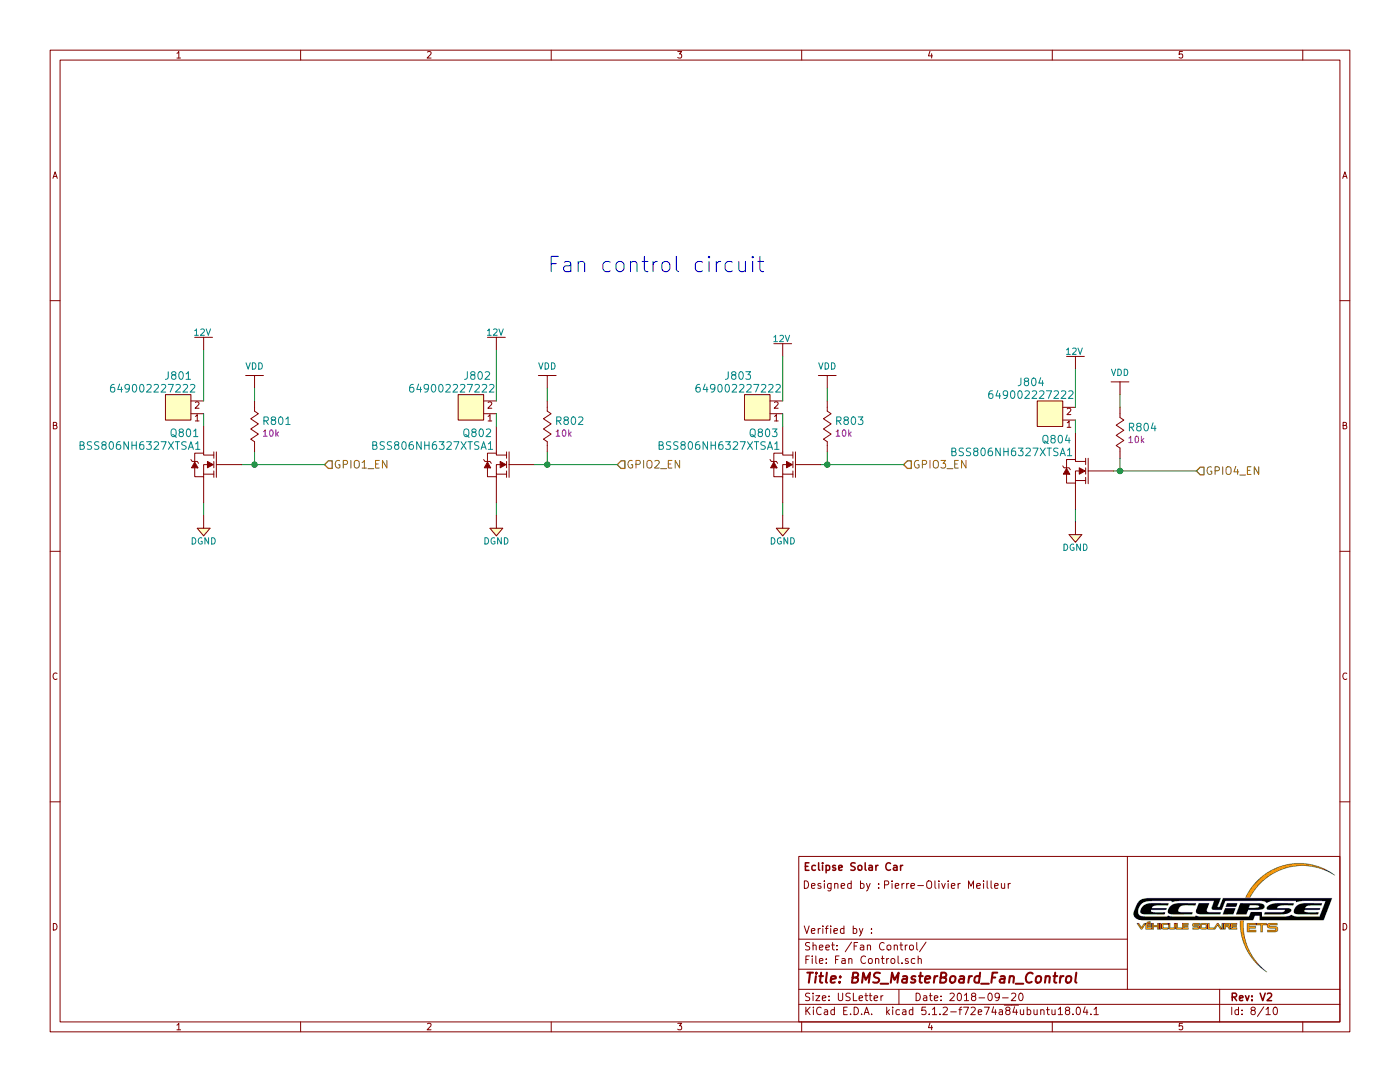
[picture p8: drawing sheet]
EESchema Schematic File Version 4
LIBS:Master_Board-cache
EELAYER 29 0
EELAYER END
$Descr USLetter 11000 8500
encoding utf-8
Sheet 8 10
Title "BMS_MasterBoard_Fan_Control"
Date "2018-09-20"
Rev "V2"
Comp "Eclipse Solar Car"
Comment1 "Pierre-Olivier Meilleur"
Comment2 ""
Comment3 ""
Comment4 ""
$EndDescr
Wire Wire Line
	1600 3950 1600 4050
Wire Wire Line
	3900 3950 3900 4050
Wire Wire Line
	6150 3950 6150 4050
$Comp
L Power_Port:12V #PWR0807
U 1 1
P 6150 2800
F 0 "#PWR0807" H 6150 2650 50  0001 C CNN
F 1 "12V" H 6140 2940 50  0000 C CNN
F 2 "" H 6150 2800 60  0000 C CNN
F 3 "" H 6150 2800 60  0000 C CNN
	1    6150 2800
	1    0    0    -1  
$EndComp
$Comp
L Power_Port:12V #PWR0804
U 1 1
P 3900 2750
F 0 "#PWR0804" H 3900 2600 50  0001 C CNN
F 1 "12V" H 3890 2890 50  0000 C CNN
F 2 "" H 3900 2750 60  0000 C CNN
F 3 "" H 3900 2750 60  0000 C CNN
	1    3900 2750
	1    0    0    -1  
$EndComp
$Comp
L Power_Port:12V #PWR0801
U 1 1
P 1600 2750
F 0 "#PWR0801" H 1600 2600 50  0001 C CNN
F 1 "12V" H 1590 2890 50  0000 C CNN
F 2 "" H 1600 2750 60  0000 C CNN
F 3 "" H 1600 2750 60  0000 C CNN
	1    1600 2750
	1    0    0    -1  
$EndComp
$Comp
L Transistors:BSS806NH6327XTSA1 Q803
U 1 1
P 6250 3650
F 0 "Q803" H 6500 3900 60  0000 C CNN
F 1 "BSS806NH6327XTSA1" H 6850 3800 60  0000 C CNN
F 2 "IC:SOT-23-3" H 6400 2750 60  0001 C CNN
F 3 "D" H 6400 2650 60  0001 C CNN
F 4 "Digikey" H 6400 3250 60  0001 C CNN "Supplier"
F 5 "BSS806NH6327XTSA1CT-ND" H 6400 3150 60  0001 C CNN "Supplier Part Number"
F 6 "Infineon Technologies" H 6400 3050 60  0001 C CNN "Manufacturer"
F 7 "BSS806NH6327XTSA1" H 6350 2950 60  0001 C CNN "Manufacturer Part Number"
F 8 "MOSFET N-CH 20V 2.3A SOT23" H 6400 2850 60  0001 C CNN "Description"
	1    6250 3650
	-1   0    0    -1  
$EndComp
$Comp
L Transistors:BSS806NH6327XTSA1 Q802
U 1 1
P 4000 3650
F 0 "Q802" H 4250 3900 60  0000 C CNN
F 1 "BSS806NH6327XTSA1" H 4600 3800 60  0000 C CNN
F 2 "IC:SOT-23-3" H 4150 2750 60  0001 C CNN
F 3 "D" H 4150 2650 60  0001 C CNN
F 4 "Digikey" H 4150 3250 60  0001 C CNN "Supplier"
F 5 "BSS806NH6327XTSA1CT-ND" H 4150 3150 60  0001 C CNN "Supplier Part Number"
F 6 "Infineon Technologies" H 4150 3050 60  0001 C CNN "Manufacturer"
F 7 "BSS806NH6327XTSA1" H 4100 2950 60  0001 C CNN "Manufacturer Part Number"
F 8 "MOSFET N-CH 20V 2.3A SOT23" H 4150 2850 60  0001 C CNN "Description"
	1    4000 3650
	-1   0    0    -1  
$EndComp
Text HLabel 2550 3650 2    60   Input ~ 0
GPIO1_EN
Text HLabel 4850 3650 2    60   Input ~ 0
GPIO2_EN
Text HLabel 7100 3650 2    60   Input ~ 0
GPIO3_EN
Wire Wire Line
	1900 3650 2000 3650
Wire Wire Line
	4200 3650 4300 3650
Wire Wire Line
	6450 3650 6500 3650
Text Notes 4300 2150 0    120  ~ 0
Fan control circuit
$Comp
L Resistors:RC0805JR-0710KL R801
U 1 1
P 2000 3350
F 0 "R801" V 1955 3408 60  0000 L CNN
F 1 "RC0805JR-0710KL" H 2000 3050 50  0001 C CNN
F 2 "Resistors:R0805" H 2000 2450 30  0001 C CNN
F 3 "http://www.yageo.com/documents/recent/PYu-RC_Group_51_RoHS_L_7.pdf" H 2000 2400 30  0001 C CNN
F 4 "Digikey" H 2000 2950 60  0001 C CNN "Supplier"
F 5 "311-10KARCT-ND" H 2000 2850 60  0001 C CNN "Supplier Part Number"
F 6 "Yageo" H 2000 2750 60  0001 C CNN "Manufacturer"
F 7 "RC0805JR-0710KL" H 2000 2650 60  0001 C CNN "Manufacturer Part Number"
F 8 "RES SMD 10K OHM 5% 1/8W 0805" H 2000 2550 60  0001 C CNN "Description"
F 9 "10k" V 2053 3408 50  0000 L CNN "Resistance (Ohms)"
F 10 "±5%" H 2410 3270 50  0001 C CNN "Tolerance (%)"
F 11 "1/8W" H 2000 3210 50  0001 C CNN "Puissance (Watts)"
	1    2000 3350
	0    1    1    0   
$EndComp
$Comp
L Resistors:RC0805JR-0710KL R802
U 1 1
P 4300 3350
F 0 "R802" V 4255 3408 60  0000 L CNN
F 1 "RC0805JR-0710KL" H 4300 3050 50  0001 C CNN
F 2 "Resistors:R0805" H 4300 2450 30  0001 C CNN
F 3 "http://www.yageo.com/documents/recent/PYu-RC_Group_51_RoHS_L_7.pdf" H 4300 2400 30  0001 C CNN
F 4 "Digikey" H 4300 2950 60  0001 C CNN "Supplier"
F 5 "311-10KARCT-ND" H 4300 2850 60  0001 C CNN "Supplier Part Number"
F 6 "Yageo" H 4300 2750 60  0001 C CNN "Manufacturer"
F 7 "RC0805JR-0710KL" H 4300 2650 60  0001 C CNN "Manufacturer Part Number"
F 8 "RES SMD 10K OHM 5% 1/8W 0805" H 4300 2550 60  0001 C CNN "Description"
F 9 "10k" V 4353 3408 50  0000 L CNN "Resistance (Ohms)"
F 10 "±5%" H 4710 3270 50  0001 C CNN "Tolerance (%)"
F 11 "1/8W" H 4300 3210 50  0001 C CNN "Puissance (Watts)"
	1    4300 3350
	0    1    1    0   
$EndComp
$Comp
L Resistors:RC0805JR-0710KL R803
U 1 1
P 6500 3350
F 0 "R803" V 6455 3408 60  0000 L CNN
F 1 "RC0805JR-0710KL" H 6500 3050 50  0001 C CNN
F 2 "Resistors:R0805" H 6500 2450 30  0001 C CNN
F 3 "http://www.yageo.com/documents/recent/PYu-RC_Group_51_RoHS_L_7.pdf" H 6500 2400 30  0001 C CNN
F 4 "Digikey" H 6500 2950 60  0001 C CNN "Supplier"
F 5 "311-10KARCT-ND" H 6500 2850 60  0001 C CNN "Supplier Part Number"
F 6 "Yageo" H 6500 2750 60  0001 C CNN "Manufacturer"
F 7 "RC0805JR-0710KL" H 6500 2650 60  0001 C CNN "Manufacturer Part Number"
F 8 "RES SMD 10K OHM 5% 1/8W 0805" H 6500 2550 60  0001 C CNN "Description"
F 9 "10k" V 6553 3408 50  0000 L CNN "Resistance (Ohms)"
F 10 "±5%" H 6910 3270 50  0001 C CNN "Tolerance (%)"
F 11 "1/8W" H 6500 3210 50  0001 C CNN "Puissance (Watts)"
	1    6500 3350
	0    1    1    0   
$EndComp
$Comp
L Power_Port:VDD #PWR0803
U 1 1
P 2000 3050
F 0 "#PWR0803" H 2000 2900 50  0001 C CNN
F 1 "VDD" H 2000 3224 50  0000 C CNN
F 2 "" H 2000 3050 60  0000 C CNN
F 3 "" H 2000 2900 60  0000 C CNN
	1    2000 3050
	1    0    0    -1  
$EndComp
$Comp
L Power_Port:VDD #PWR0806
U 1 1
P 4300 3050
F 0 "#PWR0806" H 4300 2900 50  0001 C CNN
F 1 "VDD" H 4300 3224 50  0000 C CNN
F 2 "" H 4300 3050 60  0000 C CNN
F 3 "" H 4300 2900 60  0000 C CNN
	1    4300 3050
	1    0    0    -1  
$EndComp
$Comp
L Power_Port:VDD #PWR0809
U 1 1
P 6500 3050
F 0 "#PWR0809" H 6500 2900 50  0001 C CNN
F 1 "VDD" H 6500 3224 50  0000 C CNN
F 2 "" H 6500 3050 60  0000 C CNN
F 3 "" H 6500 2900 60  0000 C CNN
	1    6500 3050
	1    0    0    -1  
$EndComp
Wire Wire Line
	2000 3550 2000 3650
Connection ~ 2000 3650
Wire Wire Line
	2000 3650 2550 3650
Wire Wire Line
	2000 3050 2000 3150
Wire Wire Line
	4300 3050 4300 3150
Wire Wire Line
	4300 3550 4300 3650
Wire Wire Line
	4300 3650 4850 3650
Connection ~ 4300 3650
Wire Wire Line
	6500 3050 6500 3150
Wire Wire Line
	6500 3550 6500 3650
Wire Wire Line
	6500 3650 7100 3650
Connection ~ 6500 3650
$Comp
L Connectors:649002227222 J801
U 1 1
P 1400 3250
F 0 "J801" H 1400 3550 60  0000 C CNN
F 1 "649002227222" H 1200 3450 60  0000 C CNN
F 2 "Connectors:649002227222" H 1400 2350 60  0001 C CNN
F 3 "http://katalog.we-online.de/em/datasheet/649016227222.pdf" H 1400 2250 60  0001 C CNN
F 4 "Digikey" H 1400 2850 60  0001 C CNN "Supplier"
F 5 "732-1937-ND" H 1400 2750 60  0001 C CNN "Supplier Part Number"
F 6 "Wurth Electronics Inc." H 1400 2650 60  0001 C CNN "Manufacturer"
F 7 "649002227222" H 1400 2550 60  0001 C CNN "Manufacturer Part Number"
F 8 "HEADER MALE DUAL ANGLE W/MNT 2P" H 1400 2450 60  0001 C CNN "Description"
	1    1400 3250
	1    0    0    -1  
$EndComp
$Comp
L Connectors:649002227222 J802
U 1 1
P 3700 3250
F 0 "J802" H 3750 3550 60  0000 C CNN
F 1 "649002227222" H 3550 3450 60  0000 C CNN
F 2 "Connectors:649002227222" H 3700 2350 60  0001 C CNN
F 3 "http://katalog.we-online.de/em/datasheet/649016227222.pdf" H 3700 2250 60  0001 C CNN
F 4 "Digikey" H 3700 2850 60  0001 C CNN "Supplier"
F 5 "732-1937-ND" H 3700 2750 60  0001 C CNN "Supplier Part Number"
F 6 "Wurth Electronics Inc." H 3700 2650 60  0001 C CNN "Manufacturer"
F 7 "649002227222" H 3700 2550 60  0001 C CNN "Manufacturer Part Number"
F 8 "HEADER MALE DUAL ANGLE W/MNT 2P" H 3700 2450 60  0001 C CNN "Description"
	1    3700 3250
	1    0    0    -1  
$EndComp
$Comp
L Connectors:649002227222 J803
U 1 1
P 5950 3250
F 0 "J803" H 5800 3550 60  0000 C CNN
F 1 "649002227222" H 5800 3450 60  0000 C CNN
F 2 "Connectors:649002227222" H 5950 2350 60  0001 C CNN
F 3 "http://katalog.we-online.de/em/datasheet/649016227222.pdf" H 5950 2250 60  0001 C CNN
F 4 "Digikey" H 5950 2850 60  0001 C CNN "Supplier"
F 5 "732-1937-ND" H 5950 2750 60  0001 C CNN "Supplier Part Number"
F 6 "Wurth Electronics Inc." H 5950 2650 60  0001 C CNN "Manufacturer"
F 7 "649002227222" H 5950 2550 60  0001 C CNN "Manufacturer Part Number"
F 8 "HEADER MALE DUAL ANGLE W/MNT 2P" H 5950 2450 60  0001 C CNN "Description"
	1    5950 3250
	1    0    0    -1  
$EndComp
$Comp
L Power_Port:DGND #PWR0808
U 1 1
P 6150 4150
F 0 "#PWR0808" H 6150 3980 50  0001 C CNN
F 1 "DGND" H 6150 4050 50  0000 C CNN
F 2 "" H 6150 4250 60  0000 C CNN
F 3 "" H 6130 4060 60  0000 C CNN
	1    6150 4150
	1    0    0    -1  
$EndComp
$Comp
L Power_Port:DGND #PWR0805
U 1 1
P 3900 4150
F 0 "#PWR0805" H 3900 3980 50  0001 C CNN
F 1 "DGND" H 3900 4050 50  0000 C CNN
F 2 "" H 3900 4250 60  0000 C CNN
F 3 "" H 3880 4060 60  0000 C CNN
	1    3900 4150
	1    0    0    -1  
$EndComp
$Comp
L Power_Port:DGND #PWR0802
U 1 1
P 1600 4150
F 0 "#PWR0802" H 1600 3980 50  0001 C CNN
F 1 "DGND" H 1600 4050 50  0000 C CNN
F 2 "" H 1600 4250 60  0000 C CNN
F 3 "" H 1580 4060 60  0000 C CNN
	1    1600 4150
	1    0    0    -1  
$EndComp
Wire Wire Line
	8450 4000 8450 4100
$Comp
L Power_Port:12V #PWR0810
U 1 1
P 8450 2900
F 0 "#PWR0810" H 8450 2750 50  0001 C CNN
F 1 "12V" H 8440 3040 50  0000 C CNN
F 2 "" H 8450 2900 60  0000 C CNN
F 3 "" H 8450 2900 60  0000 C CNN
	1    8450 2900
	1    0    0    -1  
$EndComp
$Comp
L Transistors:BSS806NH6327XTSA1 Q804
U 1 1
P 8550 3700
F 0 "Q804" H 8800 3950 60  0000 C CNN
F 1 "BSS806NH6327XTSA1" H 9150 3850 60  0000 C CNN
F 2 "IC:SOT-23-3" H 8700 2800 60  0001 C CNN
F 3 "D" H 8700 2700 60  0001 C CNN
F 4 "Digikey" H 8700 3300 60  0001 C CNN "Supplier"
F 5 "BSS806NH6327XTSA1CT-ND" H 8700 3200 60  0001 C CNN "Supplier Part Number"
F 6 "Infineon Technologies" H 8700 3100 60  0001 C CNN "Manufacturer"
F 7 "BSS806NH6327XTSA1" H 8650 3000 60  0001 C CNN "Manufacturer Part Number"
F 8 "MOSFET N-CH 20V 2.3A SOT23" H 8700 2900 60  0001 C CNN "Description"
	1    8550 3700
	-1   0    0    -1  
$EndComp
Text HLabel 9400 3700 2    60   Input ~ 0
GPIO4_EN
Wire Wire Line
	8750 3700 8800 3700
$Comp
L Resistors:RC0805JR-0710KL R804
U 1 1
P 8800 3400
F 0 "R804" V 8755 3458 60  0000 L CNN
F 1 "RC0805JR-0710KL" H 8800 3100 50  0001 C CNN
F 2 "Resistors:R0805" H 8800 2500 30  0001 C CNN
F 3 "http://www.yageo.com/documents/recent/PYu-RC_Group_51_RoHS_L_7.pdf" H 8800 2450 30  0001 C CNN
F 4 "Digikey" H 8800 3000 60  0001 C CNN "Supplier"
F 5 "311-10KARCT-ND" H 8800 2900 60  0001 C CNN "Supplier Part Number"
F 6 "Yageo" H 8800 2800 60  0001 C CNN "Manufacturer"
F 7 "RC0805JR-0710KL" H 8800 2700 60  0001 C CNN "Manufacturer Part Number"
F 8 "RES SMD 10K OHM 5% 1/8W 0805" H 8800 2600 60  0001 C CNN "Description"
F 9 "10k" V 8853 3458 50  0000 L CNN "Resistance (Ohms)"
F 10 "±5%" H 9210 3320 50  0001 C CNN "Tolerance (%)"
F 11 "1/8W" H 8800 3260 50  0001 C CNN "Puissance (Watts)"
	1    8800 3400
	0    1    1    0   
$EndComp
$Comp
L Power_Port:VDD #PWR0812
U 1 1
P 8800 3100
F 0 "#PWR0812" H 8800 2950 50  0001 C CNN
F 1 "VDD" H 8800 3274 50  0000 C CNN
F 2 "" H 8800 3100 60  0000 C CNN
F 3 "" H 8800 2950 60  0000 C CNN
	1    8800 3100
	1    0    0    -1  
$EndComp
Wire Wire Line
	8800 3100 8800 3200
Wire Wire Line
	8800 3600 8800 3700
Wire Wire Line
	8800 3700 9400 3700
Connection ~ 8800 3700
$Comp
L Connectors:649002227222 J804
U 1 1
P 8250 3300
F 0 "J804" H 8100 3600 60  0000 C CNN
F 1 "649002227222" H 8100 3500 60  0000 C CNN
F 2 "Connectors:649002227222" H 8250 2400 60  0001 C CNN
F 3 "http://katalog.we-online.de/em/datasheet/649016227222.pdf" H 8250 2300 60  0001 C CNN
F 4 "Digikey" H 8250 2900 60  0001 C CNN "Supplier"
F 5 "732-1937-ND" H 8250 2800 60  0001 C CNN "Supplier Part Number"
F 6 "Wurth Electronics Inc." H 8250 2700 60  0001 C CNN "Manufacturer"
F 7 "649002227222" H 8250 2600 60  0001 C CNN "Manufacturer Part Number"
F 8 "HEADER MALE DUAL ANGLE W/MNT 2P" H 8250 2500 60  0001 C CNN "Description"
	1    8250 3300
	1    0    0    -1  
$EndComp
$Comp
L Power_Port:DGND #PWR0811
U 1 1
P 8450 4200
F 0 "#PWR0811" H 8450 4030 50  0001 C CNN
F 1 "DGND" H 8450 4100 50  0000 C CNN
F 2 "" H 8450 4300 60  0000 C CNN
F 3 "" H 8430 4110 60  0000 C CNN
	1    8450 4200
	1    0    0    -1  
$EndComp
Wire Wire Line
	8450 2900 8450 3200
Wire Wire Line
	6150 3150 6150 2800
Wire Wire Line
	3900 3350 3900 3250
Wire Wire Line
	1600 3350 1600 3250
Wire Wire Line
	8450 3400 8450 3300
Wire Wire Line
	6150 3350 6150 3250
Wire Wire Line
	3900 3150 3900 2750
Wire Wire Line
	1600 3150 1600 2750
$Comp
L Transistors:BSS806NH6327XTSA1 Q801
U 1 1
P 1700 3650
F 0 "Q801" H 1950 3900 60  0000 C CNN
F 1 "BSS806NH6327XTSA1" H 2300 3800 60  0000 C CNN
F 2 "IC:SOT-23-3" H 1850 2750 60  0001 C CNN
F 3 "D" H 1850 2650 60  0001 C CNN
F 4 "Digikey" H 1850 3250 60  0001 C CNN "Supplier"
F 5 "BSS806NH6327XTSA1CT-ND" H 1850 3150 60  0001 C CNN "Supplier Part Number"
F 6 "Infineon Technologies" H 1850 3050 60  0001 C CNN "Manufacturer"
F 7 "BSS806NH6327XTSA1" H 1800 2950 60  0001 C CNN "Manufacturer Part Number"
F 8 "MOSFET N-CH 20V 2.3A SOT23" H 1850 2850 60  0001 C CNN "Description"
	1    1700 3650
	-1   0    0    -1  
$EndComp
$EndSCHEMATC
